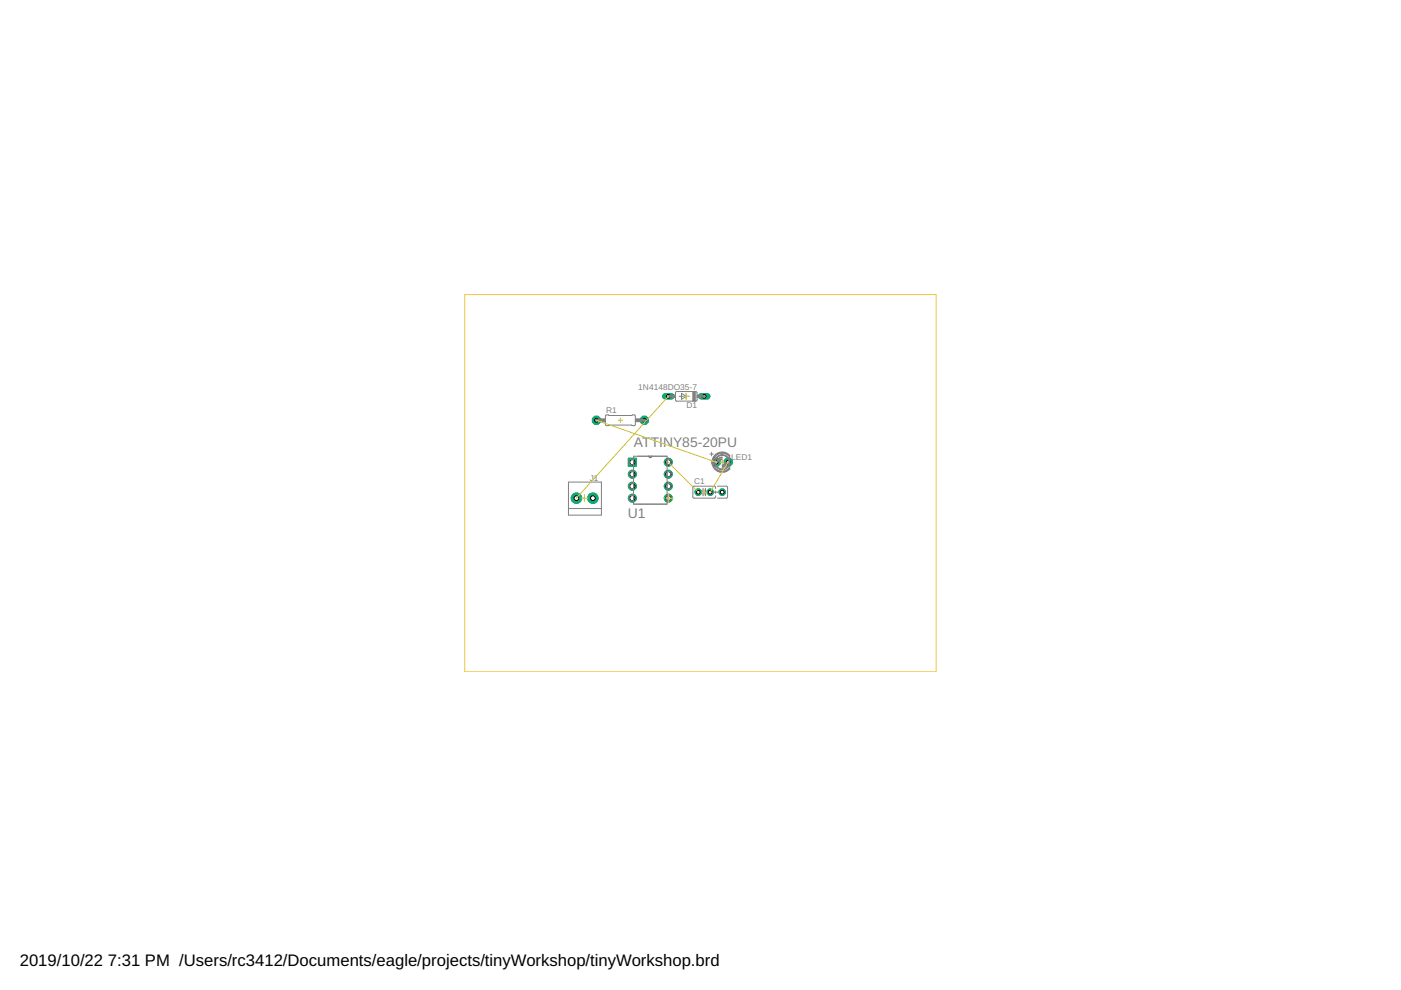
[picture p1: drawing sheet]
<svg xmlns="http://www.w3.org/2000/svg" width="297mm" height="210mm" viewBox="0 0 297 210" stroke-linecap="round" stroke-linejoin="round" font-family="sans-serif">
<circle cx="148" cy="104.4" r=".71" fill="#0dab76" stroke="#0dab76" stroke-width=".21"/>
<circle cx="148" cy="104.4" r=".4" fill="#fff" stroke="#000" stroke-width=".21"/>
<circle cx="153.1" cy="104.4" r=".71" fill="#0dab76" stroke="#0dab76" stroke-width=".21"/>
<circle cx="153.1" cy="104.4" r=".4" fill="#fff" stroke="#000" stroke-width=".21"/>
<circle cx="150.6" cy="104.4" r=".71" fill="#0dab76" stroke="#0dab76" stroke-width=".21"/>
<circle cx="150.6" cy="104.4" r=".4" fill="#fff" stroke="#000" stroke-width=".21"/>
<circle cx="151.8" cy="98" r=".92" fill="#0dab76" stroke="#0dab76" stroke-width=".21"/>
<circle cx="151.8" cy="98" r=".4" fill="#fff" stroke="#000" stroke-width=".21"/>
<circle cx="154.4" cy="98" r=".92" fill="#0dab76" stroke="#0dab76" stroke-width=".21"/>
<circle cx="154.4" cy="98" r=".4" fill="#fff" stroke="#000" stroke-width=".21"/>
<circle cx="126.4" cy="89.1" r=".92" fill="#0dab76" stroke="#0dab76" stroke-width=".21"/>
<circle cx="126.4" cy="89.1" r=".4" fill="#fff" stroke="#000" stroke-width=".21"/>
<circle cx="136.6" cy="89.1" r=".92" fill="#0dab76" stroke="#0dab76" stroke-width=".21"/>
<circle cx="136.6" cy="89.1" r=".4" fill="#fff" stroke="#000" stroke-width=".21"/>
<path d="M133.2 97.2h1.7v1.6h-1.7z" fill="#0dab76" stroke="#0dab76" stroke-width=".21"/>
<circle cx="134.1" cy="98" r=".55" fill="#fff" stroke="#000" stroke-width=".21"/>
<circle cx="134.1" cy="100.5" r=".85" fill="#0dab76" stroke="#0dab76" stroke-width=".21"/>
<circle cx="134.1" cy="100.5" r=".55" fill="#fff" stroke="#000" stroke-width=".21"/>
<circle cx="134.1" cy="103.1" r=".85" fill="#0dab76" stroke="#0dab76" stroke-width=".21"/>
<circle cx="134.1" cy="103.1" r=".55" fill="#fff" stroke="#000" stroke-width=".21"/>
<circle cx="134.1" cy="105.6" r=".85" fill="#0dab76" stroke="#0dab76" stroke-width=".21"/>
<circle cx="134.1" cy="105.6" r=".55" fill="#fff" stroke="#000" stroke-width=".21"/>
<circle cx="141.7" cy="105.6" r=".85" fill="#0dab76" stroke="#0dab76" stroke-width=".21"/>
<circle cx="141.7" cy="105.6" r=".55" fill="#fff" stroke="#000" stroke-width=".21"/>
<circle cx="141.7" cy="103.1" r=".85" fill="#0dab76" stroke="#0dab76" stroke-width=".21"/>
<circle cx="141.7" cy="103.1" r=".55" fill="#fff" stroke="#000" stroke-width=".21"/>
<circle cx="141.7" cy="100.5" r=".85" fill="#0dab76" stroke="#0dab76" stroke-width=".21"/>
<circle cx="141.7" cy="100.5" r=".55" fill="#fff" stroke="#000" stroke-width=".21"/>
<circle cx="141.7" cy="98" r=".85" fill="#0dab76" stroke="#0dab76" stroke-width=".21"/>
<circle cx="141.7" cy="98" r=".55" fill="#fff" stroke="#000" stroke-width=".21"/>
<circle cx="125.7" cy="105.6" r="1.1" fill="#0dab76" stroke="#0dab76" stroke-width=".21"/>
<circle cx="125.7" cy="105.6" r=".51" fill="#fff" stroke="#000" stroke-width=".21"/>
<circle cx="122.2" cy="105.6" r="1.1" fill="#0dab76" stroke="#0dab76" stroke-width=".21"/>
<circle cx="122.2" cy="105.6" r=".51" fill="#fff" stroke="#000" stroke-width=".21"/>
<path d="M148.7 84h1.3" fill="none" stroke="#0dab76" stroke-width="1.3"/>
<circle cx="149.3" cy="84" r=".4" fill="#fff" stroke="#000" stroke-width=".21"/>
<path d="M141 84h1.3" fill="none" stroke="#0dab76" stroke-width="1.3"/>
<circle cx="141.7" cy="84" r=".4" fill="#fff" stroke="#000" stroke-width=".21"/>
<circle cx="148" cy="104.4" r=".71" fill="#0dab76" stroke="#0dab76" stroke-width=".21"/>
<circle cx="148" cy="104.4" r=".4" fill="#fff" stroke="#000" stroke-width=".21"/>
<circle cx="153.1" cy="104.4" r=".71" fill="#0dab76" stroke="#0dab76" stroke-width=".21"/>
<circle cx="153.1" cy="104.4" r=".4" fill="#fff" stroke="#000" stroke-width=".21"/>
<circle cx="150.6" cy="104.4" r=".71" fill="#0dab76" stroke="#0dab76" stroke-width=".21"/>
<circle cx="150.6" cy="104.4" r=".4" fill="#fff" stroke="#000" stroke-width=".21"/>
<circle cx="151.8" cy="98" r=".92" fill="#0dab76" stroke="#0dab76" stroke-width=".21"/>
<circle cx="151.8" cy="98" r=".4" fill="#fff" stroke="#000" stroke-width=".21"/>
<circle cx="154.4" cy="98" r=".92" fill="#0dab76" stroke="#0dab76" stroke-width=".21"/>
<circle cx="154.4" cy="98" r=".4" fill="#fff" stroke="#000" stroke-width=".21"/>
<circle cx="126.4" cy="89.1" r=".92" fill="#0dab76" stroke="#0dab76" stroke-width=".21"/>
<circle cx="126.4" cy="89.1" r=".4" fill="#fff" stroke="#000" stroke-width=".21"/>
<circle cx="136.6" cy="89.1" r=".92" fill="#0dab76" stroke="#0dab76" stroke-width=".21"/>
<circle cx="136.6" cy="89.1" r=".4" fill="#fff" stroke="#000" stroke-width=".21"/>
<path d="M133.2 97.2h1.7v1.6h-1.7z" fill="#0dab76" stroke="#0dab76" stroke-width=".21"/>
<circle cx="134.1" cy="98" r=".55" fill="#fff" stroke="#000" stroke-width=".21"/>
<circle cx="134.1" cy="100.5" r=".85" fill="#0dab76" stroke="#0dab76" stroke-width=".21"/>
<circle cx="134.1" cy="100.5" r=".55" fill="#fff" stroke="#000" stroke-width=".21"/>
<circle cx="134.1" cy="103.1" r=".85" fill="#0dab76" stroke="#0dab76" stroke-width=".21"/>
<circle cx="134.1" cy="103.1" r=".55" fill="#fff" stroke="#000" stroke-width=".21"/>
<circle cx="134.1" cy="105.6" r=".85" fill="#0dab76" stroke="#0dab76" stroke-width=".21"/>
<circle cx="134.1" cy="105.6" r=".55" fill="#fff" stroke="#000" stroke-width=".21"/>
<circle cx="141.7" cy="105.6" r=".85" fill="#0dab76" stroke="#0dab76" stroke-width=".21"/>
<circle cx="141.7" cy="105.6" r=".55" fill="#fff" stroke="#000" stroke-width=".21"/>
<circle cx="141.7" cy="103.1" r=".85" fill="#0dab76" stroke="#0dab76" stroke-width=".21"/>
<circle cx="141.7" cy="103.1" r=".55" fill="#fff" stroke="#000" stroke-width=".21"/>
<circle cx="141.7" cy="100.5" r=".85" fill="#0dab76" stroke="#0dab76" stroke-width=".21"/>
<circle cx="141.7" cy="100.5" r=".55" fill="#fff" stroke="#000" stroke-width=".21"/>
<circle cx="141.7" cy="98" r=".85" fill="#0dab76" stroke="#0dab76" stroke-width=".21"/>
<circle cx="141.7" cy="98" r=".55" fill="#fff" stroke="#000" stroke-width=".21"/>
<circle cx="125.7" cy="105.6" r="1.1" fill="#0dab76" stroke="#0dab76" stroke-width=".21"/>
<circle cx="125.7" cy="105.6" r=".51" fill="#fff" stroke="#000" stroke-width=".21"/>
<circle cx="122.2" cy="105.6" r="1.1" fill="#0dab76" stroke="#0dab76" stroke-width=".21"/>
<circle cx="122.2" cy="105.6" r=".51" fill="#fff" stroke="#000" stroke-width=".21"/>
<path d="M148.7 84h1.3" fill="none" stroke="#0dab76" stroke-width="1.3"/>
<circle cx="149.3" cy="84" r=".4" fill="#fff" stroke="#000" stroke-width=".21"/>
<path d="M141 84h1.3" fill="none" stroke="#0dab76" stroke-width="1.3"/>
<circle cx="141.7" cy="84" r=".4" fill="#fff" stroke="#000" stroke-width=".21"/>
<g fill="none" stroke="#808080" stroke-width=".21">
<path d="M128.4 88.1l.2-.1 .5 .1 5.5-.1 .1 .2v1.9l-.2 .2-.6-.2-5.4 .1-.1-.2zM134.3 96.7h7.1v10.2h-7.1zM134.3 97.4h-.8v1.2h.8M134.3 100h-.8v1.1h.8M137.6 96.7l.2 .3h.3l.1-.3M141.4 97.4h.8v1.2h-.8M141.4 100h.8v1.1h-.8M143.3 83.1l4.3-.1 .2 .3v1.6l-.3 .1h-4.1l-.2-.2zM144 84h2.1M144.5 83.4l1 .6-1 .7zM145.5 83.4v1.3M150.5 96.3h.8"/>
<path d="M150.9 95.9v.8M120.5 102.2h7v7h-7zM120.5 107.8h7M134.3 102.5h-.8v1.1h.8M134.3 105.1h-.8v1.1h.8M141.4 102.5h.8v1.1h-.8M141.4 105.1h.8v1.1h-.8M148.5 104.4h.6M149.6 104.4h.5M151.1 104.4h1.5M151.7 103.6v-.4l-.2-.1h-4.3l-.3 .2v2.1l.1 .2h4.5l.2-.1v-.4M151.7 104.1v.5"/>
<path d="M152.1 103.1h1.9l.3 .2-.1 2.2-2.1 .1"/>
</g>
<path d="M154.7 96.7v2.6M149.1 103.6v1.5M149.6 103.6v1.5" fill="none" stroke="#808080" stroke-width=".25"/>
<g fill="#808080" stroke="#808080" stroke-width=".21">
<path d="M153.1 96.4l.7 .2 .6 .5-.1 .1-.5-.5-.7-.2z" fill-rule="evenodd"/>
<path d="M151.9 96.9l.5-.3 .7-.2v.1l-.6 .2-.5 .4-.2-.1z" fill-rule="evenodd"/>
<path d="M153.1 99.4l.7-.1 .5-.4 .1 .1-.9 .5-.4 .1z" fill-rule="evenodd"/>
<path d="M151.8 99l.2-.1 .5 .4 .6 .1v.2l-.7-.2z" fill-rule="evenodd"/>
<path d="M153.1 95.8l.9 .2 .8 .6-.2 .2-.8-.6-.7-.1z" fill-rule="evenodd"/>
<path d="M151.6 96.5l.6-.4 .9-.3v.3l-1 .3-.7 .7-.2-.1z" fill-rule="evenodd"/>
<path d="M153.1 99.9l1-.2 .5-.5 .2 .2-1.1 .7-.6 .1z" fill-rule="evenodd"/>
<path d="M151.2 99.1l.3-.2 .7 .8 .9 .2v.3l-.9-.2z" fill-rule="evenodd"/>
<path d="M151.9 97l.1 .1-.3 .9h-.2l.1-.4z" fill-rule="evenodd"/>
<path d="M151.5 98h.2l.3 1-.1 .1-.2-.4z" fill-rule="evenodd"/>
<path d="M154.2 97h.1l.3 .3 .1 .7h-.1z" fill-rule="evenodd"/>
<path d="M154.6 98h.1v.4l-.4 .6-.1-.1z" fill-rule="evenodd"/>
<path d="M152.6 97.5l.5-.2-.7 .7z" fill-rule="evenodd"/>
<path d="M152.2 97.3l.9-.4v.1l-.7 .3-.2 .7h-.2z" fill-rule="evenodd"/>
<path d="M153.1 98.6l.3-.2 .3-.4h.1l-.2 .5-.4 .2z" fill-rule="evenodd"/>
<path d="M153.1 98.9l.7-.2 .3-.7h.1l-.1 .4-.3 .5-.6 .2z" fill-rule="evenodd"/>
<path d="M151.2 97l.2 .1-.2 .9h-.2z" fill-rule="evenodd"/>
<path d="M151 98h.2l.3 1-.2 .1z" fill-rule="evenodd"/>
</g>
<g fill="#808080" stroke="#808080" stroke-width=".21">
<path d="M134.7 88.8h.9v.6h-.9z"/>
<path d="M127.5 88.8h.9v.6h-.9z"/>
<path d="M146.9 83h.5v2h-.5z"/>
<path d="M142.6 83.8h.6v.5h-.6z"/>
<path d="M147.8 83.8h.6v.5h-.6z"/>
</g>
<path d="M126.4 89.1h1.1M135.6 89.1h1" fill="none" stroke="#808080" stroke-width=".61"/>
<path d="M141.7 84h.9M148.4 84h.9" fill="none" stroke="#808080" stroke-width=".51"/>
<path d="M131.1 89.1h.9M131.5 88.6v1M144.9 84h1.2M145.5 83.4v1.3M152.7 98h.8M153.1 97.6v.8M123.2 105.6h1.4M123.9 104.9v1.4M140.7 105.6h2M141.7 104.6v2M148.8 104.4h1M149.3 103.9v.9" fill="none" stroke="#afd134" stroke-width=".21"/>
<path d="M126.4 89.1l25.4 8.9M141.7 98l6.3 6.4M141.7 84l-19.5 21.6M154.4 98l-3.8 6.4" fill="none" stroke="#c8c832" stroke-width=".21"/>
<path d="M98.5 62.5h100v79.9h-100z" fill="none" stroke="#eec643" stroke-width=".21"/>
<g font-size="3.5">
<text x="4.2" y="204.7">2019/10/22</text>
<text x="22.9" y="204.7">7:31 PM /Users/rc3412/Documents/eagle/projects/tinyWorkshop/tinyWorkshop.brd</text>
</g>
<g font-size="2.9" fill="#808080">
<text x="134.4" y="94.8">ATTINY85-20PU</text>
<text x="133.1" y="109.8">U1</text>
</g>
<g font-size="1.8" fill="#808080">
<text x="135.3" y="82.6">1N4148DO35-7</text>
<text x="128.5" y="87.6">R1</text>
<text x="145.5" y="86.6">D1</text>
<text x="125" y="101.9">J1</text>
<text x="155" y="97.6">LED1</text>
<text x="147.1" y="102.7">C1</text>
</g>
</svg>
